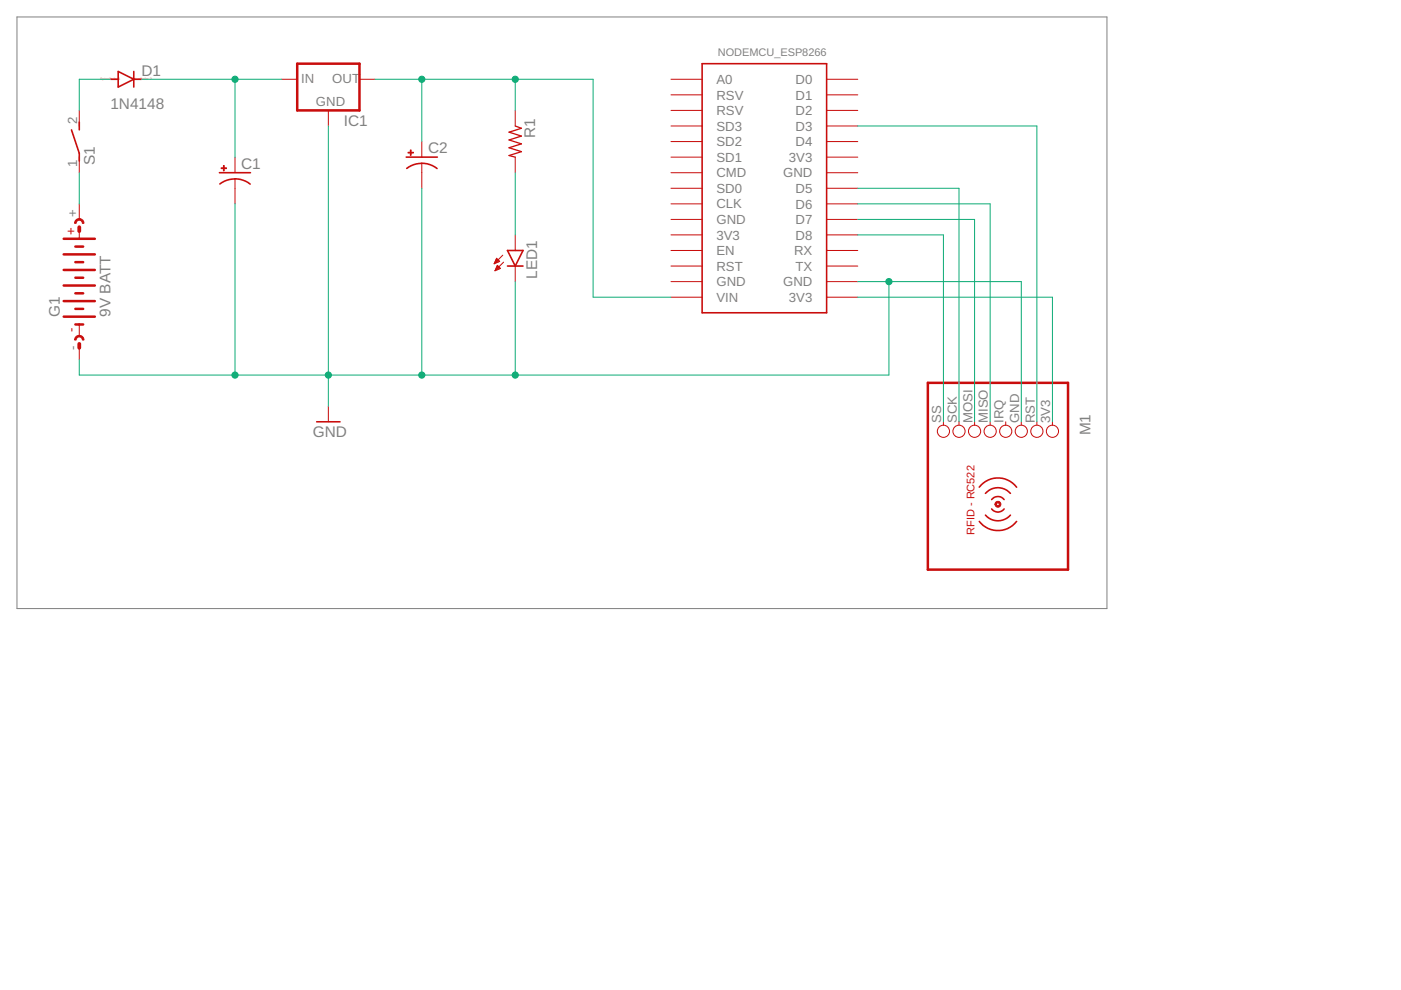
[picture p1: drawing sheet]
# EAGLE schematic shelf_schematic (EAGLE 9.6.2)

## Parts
C1  CPOL-USE1.8-4  [E1,8-4]
C2  CPOL-USE1.8-4  [E1,8-4]
D1  1N4148  1N4148DO35-7  [DO35-7]
G1  9V BATT  AB9V  [AB9V]
IC1  78XXS  [78XXS]
LED1  LED5MM  [LED5MM]
M1  RFID-RC522  [RFID-RC522]
NODE1  NODEMCU_ESP8266  [NODEMCU_ESP8266]
R1  R-US_0207/10  [0207/10]
S1  DS01E  [DS-01]

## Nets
GND: C1.- C2.- G1.- IC1.GND LED1.K(C) M1.GND NODE1.GND@1(GND)
N$1: C2.+ IC1.OUT NODE1.VIN R1.1
N$2: M1.RST NODE1.D3
N$3: LED1.A R1.2
N$4: C1.+ D1.C IC1.IN
N$5: M1.3V3 NODE1.3V3@1(3V3)
N$6: G1.+ S1.1
N$7: D1.A S1.2
N$8: M1.SCK NODE1.D5
N$9: M1.MISO NODE1.D6
N$10: M1.MOSI NODE1.D7
N$11: M1.SS NODE1.D8
Unconnected: M1.IRQ NODE1.A0 NODE1.CLK NODE1.CMD NODE1.D0 NODE1.D1 NODE1.D2 NODE1.D4 NODE1.EN NODE1.RST NODE1.RSV1(RSV) NODE1.RSV2(RSV) NODE1.RX NODE1.SD1 NODE1.SD2 NODE1.SD3 NODE1.SDO(SD0) NODE1.TX

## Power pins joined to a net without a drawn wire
3V3: NODE1.3V3@2(3V3) NODE1.3V3@3(3V3)
GND: NODE1.GND@2(GND) NODE1.GND@3(GND) NODE1.GND@4(GND)
